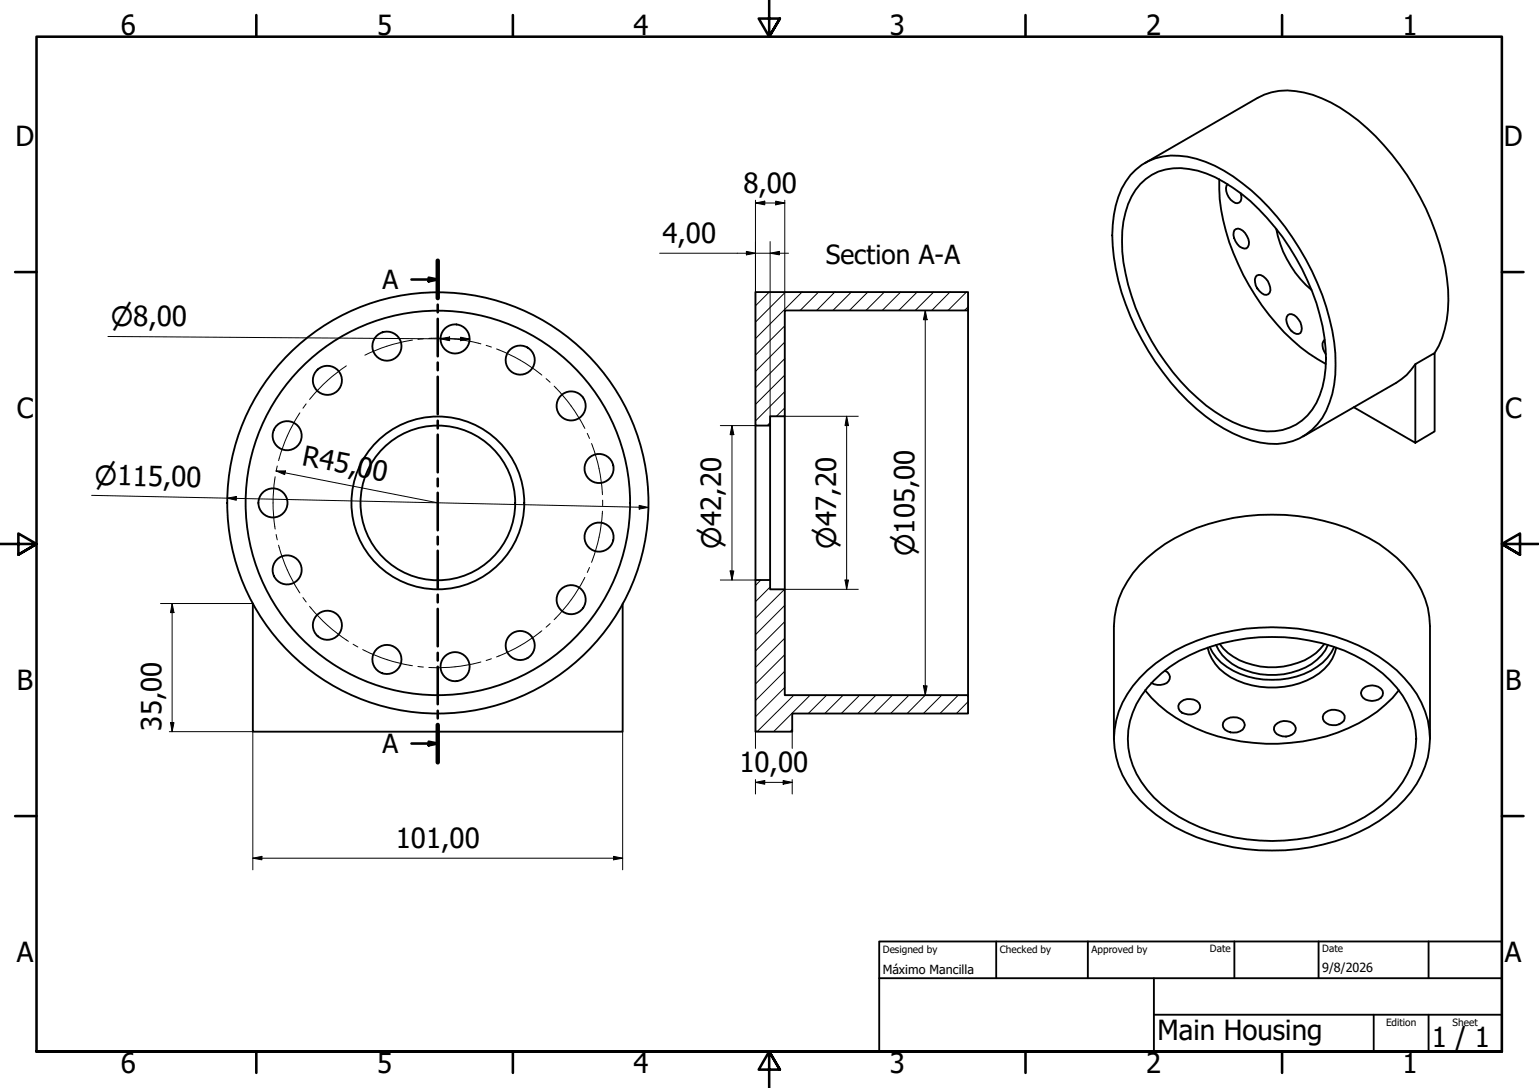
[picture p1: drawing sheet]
<svg xmlns="http://www.w3.org/2000/svg" width="420mm" height="297mm" viewBox="0 0 420 297" stroke-linecap="round" stroke-linejoin="round" font-family="sans-serif">
<!-- layer: Hatch (ISO) -->
<g fill="none" stroke="#000" stroke-width=".27">
<path d="M210 79.7l-3.8 3.8M214.4 79.7l-8.2 8.2M218.9 79.7l-12.7 12.7M223.5 79.7l-5.1 5.1M227.9 79.7l-5 5.1M232.4 79.7l-5 5.1M236.9 79.7l-5 5.1M241.4 79.7l-5 5.1M245.9 79.7l-5 5.1M250.4 79.7l-5 5.1M254.9 79.7l-5 5.1M259.3 79.7l-4.9 5.1"/>
<path d="M263.8 79.7l-5 5.1M214.2 97.9l-8 8M214.2 93.4l-8 8M214.2 88.9l-8 8.1M264.3 83.8l-1 1M210.2 115.4l-.7 .8M214.2 111.4l-2.2 2.3M214.2 106.9l-8 8M214.2 102.4l-8 8M207.7 158.4l-1.5 1.4M210.2 160.3l-4 4M214.2 160.9l-8 7.9"/>
<path d="M214.2 178.7l-8 8M214.2 174.2l-8 8M214.2 169.7l-8 8M214.2 165.3l-8 8M214.2 187.7l-8 8M214.2 183.2l-8 8M216.3 199.2l-.6 .6M216.7 189.8l-10 10M221.2 189.8l-10 10M225.7 189.8l-5 5M230.2 189.8l-5 5M234.7 189.8l-5 5"/>
<path d="M239.1 189.8l-4.9 5M243.6 189.8l-5 5M248.2 189.8l-5.1 5M252.6 189.8l-5 5M257.1 189.8l-5 5M261.6 189.8l-5 5M264.3 191.6l-3.2 3.2"/>
</g>
<!-- layer: Visible (ISO) -->
<g fill="none" stroke="#000" stroke-width=".51">
<path d="M308.6 47.8a15.9 15.9 0 0 1 15.6-5 34.3 34.3 0 0 1 15 7.2 69.5 69.5 0 0 1 25.4 46.4 29.9 29.9 0 0 1-3.6 17.7 15.6 15.6 0 0 1-17 6.7 40.2 40.2 0 0 1-19.8-11.4 71.7 71.7 0 0 1-19.6-36 36 36 0 0 1 1.6-21.9zM311.3 50.2a14 14 0 0 1 13.3-4 30.8 30.8 0 0 1 14.4 6.7 64.3 64.3 0 0 1 22.6 39.2 27.9 27.9 0 0 1-3.3 19.7 14.6 14.6 0 0 1-16.9 5.2 41.2 41.2 0 0 1-19-12.8 63.5 63.5 0 0 1-16-35.6 26.5 26.5 0 0 1 3.6-16.7zM312.6 44.5l30.7-17.8a17.1 17.1 0 0 1 12.7-1.4 41.4 41.4 0 0 1 19.5 11.9 70.8 70.8 0 0 1 19.5 38.9 30.2 30.2 0 0 1-3.3 20.3M332.9 48.9a53 53 0 0 0 6.5 26.1 62.1 62.1 0 0 0 17.9 21.5l4.6 2.9M335.2 50.3a3.6 3.6 0 0 0 1.4 4.7 1.38 1.38 0 0 0 1.8 .3 1.38 1.38 0 0 0 .5-1.7l-.2-.8M206.2 79.7h58.1v5.1h-50.1v28.9h-4v2.5h-4zM337 62.9a1.54 1.54 0 0 1 2.3 .1 3.9 3.9 0 0 1 1.4 4.4 1.54 1.54 0 0 1-2.3-.1 4.1 4.1 0 0 1-1.4-4.4zM343.1 75.2a1.96 1.96 0 0 1 2.5 .9 3.2 3.2 0 0 1 .7 4.2 1.86 1.86 0 0 1-2.4-.8 3.4 3.4 0 0 1-.8-4.3zM348.4 62.5a29.1 29.1 0 0 0 9.7 16.7M264.3 84.8v105M351.6 86a1.74 1.74 0 0 1 2.3 .5 3.8 3.8 0 0 1 1.1 4.4 1.81 1.81 0 0 1-2.4-.5 3.6 3.6 0 0 1-1-4.4zM361.6 92.8a3.1 3.1 0 0 0 .3 3.9"/>
<path d="M386.4 99.4a14.9 14.9 0 0 1-5.2 5.1l-25.5 14.7M206.2 116.2v42.2M210.2 116.2v42.2M214.2 113.7v47.2M369.6 111.2l16.8 9.7 5.3-3.1v-21.4l-5.3 3v21.5M206.2 158.4h4v2.5h4v28.9h50.1v5h-48v5h-10.1zM329.7 176.8a13.7 13.7 0 0 0 10 9.7 23.5 23.5 0 0 0 20.5-2.7 11.6 11.6 0 0 0 4.6-7M330.3 176.6a16.5 16.5 0 0 0 12.5 8.6 21.2 21.2 0 0 0 19.6-5.6l1.8-3M332 176.1a13.7 13.7 0 0 0 9.9 7.5 20.1 20.1 0 0 0 17.6-3.5l2.3-2.6 .7-1.4M333 175.8a16.2 16.2 0 0 0 11.1 6.2 20.6 20.6 0 0 0 15.2-3.7l2.3-2.5M311.1 185.1a44.2 44.2 0 0 1 25.6-12.9 56.8 56.8 0 0 1 39.8 7.1 29.9 29.9 0 0 1 13.3 17.4 24.4 24.4 0 0 1-8.5 23.8 48.7 48.7 0 0 1-27 11.3 56.8 56.8 0 0 1-33.6-6 32 32 0 0 1-15.3-16.6 23.3 23.3 0 0 1 5.7-24.1zM312.6 188.5a40.8 40.8 0 0 0 26.2 13.9 51 51 0 0 0 37.2-8.1l4.2-3.8 1.7-2"/>
<path d="M315 185.8a42.8 42.8 0 0 1 25.4-11.5 52.5 52.5 0 0 1 32.2 6.1 27.4 27.4 0 0 1 13.4 16.5 21.7 21.7 0 0 1-6.5 20.8 44.8 44.8 0 0 1-28.8 11.8 50.1 50.1 0 0 1-31.3-8.1 25.7 25.7 0 0 1-11.4-17.3 22.2 22.2 0 0 1 7-18.3zM318 183.1a1.88 1.88 0 0 1 1.4 2 1.88 1.88 0 0 1-1.6 1.7 4.1 4.1 0 0 1-3.5-.4M321.9 192.1a3.5 3.5 0 0 1 5.7 .4 2.55 2.55 0 0 1-3.2 2.6 2.46 2.46 0 0 1-2.7-2.4zM334.4 196.6a4 4 0 0 1 4.9 0 2.01 2.01 0 0 1 .3 2.2 2.01 2.01 0 0 1-1.8 1.1 3 3 0 0 1-4-2l.1-.6zM348.2 197.9a3.6 3.6 0 0 1 5.3 .2 1.9 1.9 0 0 1-1.5 2.8 3.3 3.3 0 0 1-4.2-1.7l.1-.7zM361.9 194.5a3.6 3.6 0 0 1 5.2 .9 1.92 1.92 0 0 1-1.5 2.3 3.3 3.3 0 0 1-4.4-1.4l-.1-.6 .3-.7zM372.1 188a3.7 3.7 0 0 1 5.3 .6 2 2 0 0 1-1.9 2.6 2.93 2.93 0 0 1-4-2zM304.1 201.7v-30.7a26.1 26.1 0 0 1 11.4-20.6 53.3 53.3 0 0 1 35.3-9.8 52 52 0 0 1 28.2 9.8 26.4 26.4 0 0 1 11.4 20.6v30.7"/>
</g>
<!-- layer: Visible (ANSI) -->
<g fill="none" stroke="#000" stroke-width=".51">
<path d="M69 164.8v35h101v-35"/>
<circle cx="105.6" cy="94.5" r="4"/>
<circle cx="124.2" cy="92.5" r="4"/>
<circle cx="142" cy="98.3" r="4"/>
<circle cx="78.4" cy="119" r="4"/>
<circle cx="89.4" cy="103.8" r="4"/>
<circle cx="155.9" cy="110.8" r="4"/>
<circle cx="74.5" cy="137.3" r="4"/>
<circle cx="119.5" cy="137.3" r="52.5"/>
<circle cx="119.5" cy="137.3" r="23.6"/>
<circle cx="119.5" cy="137.3" r="21.1"/>
<circle cx="119.5" cy="137.3" r="57.5"/>
<circle cx="163.5" cy="127.9" r="4"/>
<circle cx="78.4" cy="155.6" r="4"/>
<circle cx="163.5" cy="146.6" r="4"/>
<circle cx="89.4" cy="170.7" r="4"/>
<circle cx="142" cy="176.2" r="4"/>
<circle cx="155.9" cy="163.7" r="4"/>
<circle cx="105.6" cy="180" r="4"/>
<circle cx="124.2" cy="182" r="4"/>
</g>
<!-- layer: Section Line (ISO) -->
<g fill="none" stroke="#000" stroke-width=".7">
<path d="M112.3 76.3h7.2M117 75.8l2.5 .5-2.5 .5zM119.5 71.2v10.2M119.5 83.2v2.1M119.5 87v10.3M119.5 99v2.1M119.5 102.9v10.2M119.5 114.9v2.1M119.5 118.7v10.3M119.5 130.7v2.1M119.5 134.5v10.3M119.5 146.5v2.1"/>
<path d="M119.5 150.4v10.2M119.5 162.4v2.1M119.5 166.2v10.3M119.5 178.2v2.1M119.5 182v10.3M119.5 194v2.1M119.5 197.9v10.2M112.3 203h7.2M117 202.5l2.5 .5-2.5 .5z"/>
</g>
<path d="M119.5 71.2v10.2M119.5 197.9v10.2" fill="none" stroke="#000" stroke-width="1.2"/>
<path d="M117 75.8l2.5 .5-2.5 .5zM117 202.5l2.5 .5-2.5 .5z" fill="#000"/>
<!-- layer: Border (ISO) -->
<g fill="none" stroke="#000" stroke-width=".7">
<path d="M70 4.1v5.9M140 4.1v5.9M210 0v10l-2.9-4.9h5.8l-2.9 4.9 2.9-4.9M280 4.1v5.9M350 4.1v5.9M4.1 74.3h5.9M410 74.3h5.9M0 148.5h10l-5-2.8v5.7l5-2.9-5 2.9M420 148.5h-10l5-2.8v5.7l-5-2.9 5 2.9M4.1 222.8h5.9M410 222.8h5.9M10 287.1v-277.1h400v277.1h-400h400"/>
<path d="M70 287.1v5.8M140 287.1v5.8M212.9 292l-2.9-4.9 2.9 4.9h-5.8l2.9-4.9v9.9M280 287.1v5.8M350 287.1v5.8"/>
</g>
<!-- layer: Title (ISO) -->
<path d="M240 257h170v30.1h-170zM272 257v10.1M297 257v10.1M337 257v10.1M360 257v10.1M390 257v10.1M240 267.1h170M315 277h95M315 267.1v20M375 277v10.1M390 277v10.1" fill="none" stroke="#000" stroke-width=".51"/>
<!-- layer: Dimension (ISO) -->
<g fill="none" stroke="#000" stroke-width=".27">
<path d="M206.2 55.4l2.6-.5v1zM206.2 54.7v61.5h-9.5M206.2 55.4h8M211.8 54.9l2.4 .5-2.4 .5zM214.2 54.7v30.1M180.1 69.1h35.2M203.8 68.6l2.4 .5-2.4 .5zM210.2 69.1l2.6-.5v1zM210.2 66v50.2M29.5 91.9l98.7 .7M120.2 92.5l2.5-.5v1zM125.7 92.1l2.5 .5-2.5 .4z"/>
<path d="M252.6 84.8l.5 2.5h-1zM252.6 84.8v105M199.8 116.2l.5 2.5h-1zM199.8 116.2v42.2M214.2 113.7h20.1M231.1 113.7l.5 2.5h-.9zM231.1 113.7v47.2M25 135.2l152 3.3M62 136l2.5-.4v1zM75.4 128.6h2.5l-.2 1zM75.4 128.6l44.1 8.7M174.5 138l2.5 .5-2.5 .5z"/>
<path d="M196.7 158.4h9.5M199.3 155.9h1l-.5 2.5zM230.7 158.4h.9l-.5 2.5zM43.8 164.8h25.2M47 164.8l.5 2.4h-1zM47 164.8v35M214.2 160.9h20.1M46.2 199.8h22.8v37.7M46.5 197.3h1l-.5 2.5zM170 199.8v37.7M206.2 199.8v4.5M216.3 199.8v4.5"/>
<path d="M252.1 187.2h1l-.5 2.6zM206.2 213.6l2.6-.5v1zM206.2 213.6h10.1M206.2 212.8v4M213.8 213.1l2.5 .5-2.5 .5zM216.3 212.8v4M69 234.3l2.5-.5v.9zM69 234.3h101M167.5 233.8l2.5 .5-2.5 .4z"/>
</g>
<g fill="#000">
<path d="M206.2 55.4l2.6-.5v1zM211.8 54.9l2.4 .5-2.4 .5zM203.8 68.6l2.4 .5-2.4 .5zM210.2 69.1l2.6-.5v1zM120.2 92.5l2.5-.5v1zM125.7 92.1l2.5 .5-2.5 .4zM252.6 84.8l.5 2.5h-1zM199.8 116.2l.5 2.5h-1zM231.1 113.7l.5 2.5h-.9zM62 136l2.5-.4v1zM75.4 128.6h2.5l-.2 1zM174.5 138l2.5 .5-2.5 .5z"/>
<path d="M199.3 155.9h1l-.5 2.5zM230.7 158.4h.9l-.5 2.5zM47 164.8l.5 2.4h-1zM46.5 197.3h1l-.5 2.5zM252.1 187.2h1l-.5 2.6zM206.2 213.6l2.6-.5v1zM213.8 213.1l2.5 .5-2.5 .5zM69 234.3l2.5-.5v.9zM167.5 233.8l2.5 .5-2.5 .4z"/>
</g>
<!-- layer: Centerline (ISO) -->
<g fill="none" stroke="#000" stroke-width=".27">
<path d="M94.6 99.9a45 45 0 0 0-10.1 9.2M112.6 92.9a45 45 0 0 0-13 4.1M115.6 92.5l-1.5 .1M117.1 92.4a45 45 0 0 1 14.2 1.5M132.7 94.3l1.5 .5M135.6 95.3a45 45 0 0 1 12.3 7.1M81.9 112.7a45 45 0 0 0-5.8 13.1M83.6 110.3l-.9 1.2M149.1 103.4l1.1 1M151.3 105.4a45 45 0 0 1 8.4 11.6M160.3 118.3l.6 1.4M75.1 130.2a45 45 0 0 0 0 14.2"/>
<path d="M75.7 127.2l-.3 1.5M161.5 121.1a45 45 0 0 1 3 14M164.5 139.6a45 45 0 0 1-3 13.9M164.5 136.6v1.5M75.4 145.9l.3 1.5M76.1 148.8a45 45 0 0 0 5.8 13.1M159.7 157.6a45 45 0 0 1-8.4 11.6M160.9 154.9l-.6 1.4M82.7 163.1l.9 1.3M84.5 165.5a45 45 0 0 0 10.6 9.6M96.4 175.9l1.3 .7M99 177.3a45 45 0 0 0 13.6 4.5"/>
<path d="M134.2 179.9l-1.5 .4M147.9 172.2a45 45 0 0 1-12.3 7.1M150.2 170.2l-1.1 1M114.1 182l1.5 .1M131.3 180.7a45 45 0 0 1-14.2 1.5"/>
</g>
<g font-size="7.6">
<text x="33" y="9.6">6</text>
<text x="102.9" y="9.6">5</text>
<text x="172.9" y="9.6">4</text>
<text x="243" y="9.6">3</text>
<text x="312.9" y="9.6">2</text>
<text x="382.9" y="9.6">1</text>
<text x="4.3" y="39.9">D</text>
<text x="410.6" y="39.9">D</text>
<text x="202.9" y="52.6">8,00</text>
<text x="180.8" y="66.2">4,00</text>
<text x="4.6" y="114.2">C</text>
<text x="410.9" y="114.2">C</text>
<text x="82.2" y="127" transform="rotate(11 82.2 127)">R45,00</text>
<text x="4.6" y="188.4">B</text>
<text x="410.9" y="188.4">B</text>
<text x="44.1" y="199.4" transform="rotate(-90 44.1 199.4)">35,00</text>
<text x="201.9" y="210.7">10,00</text>
<text x="108.1" y="231.4">101,00</text>
<text x="4.6" y="262.7">A</text>
<text x="410.8" y="262.7">A</text>
<text x="316" y="284">Main Housing</text>
<text x="390.9" y="285.8">1 / 1</text>
<text x="33" y="292.9">6</text>
<text x="102.9" y="292.9">5</text>
<text x="172.9" y="292.9">4</text>
<text x="243" y="292.9">3</text>
<text x="312.9" y="292.9">2</text>
<text x="382.9" y="292.9">1</text>
</g>
<g font-size="7.2">
<text x="225.4" y="72.2">Section A-A</text>
<text x="104.5" y="78.9">A</text>
<text x="30.2" y="89">⌀8,00</text>
<text x="25.8" y="132.3" transform="rotate(1 25.8 132.3)">⌀115,00</text>
<text x="196.9" y="149.8" transform="rotate(-90 196.9 149.8)">⌀42,20</text>
<text x="228.3" y="149.8" transform="rotate(-90 228.3 149.8)">⌀47,20</text>
<text x="249.7" y="151.8" transform="rotate(-90 249.7 151.8)">⌀105,00</text>
<text x="104.5" y="205.7">A</text>
</g>
<g font-size="3.4">
<text x="241" y="266">Máximo Mancilla</text>
<text x="361" y="265.5">9/8/2026</text>
</g>
<g font-size="2.7">
<text x="241" y="260.1">Designed by</text>
<text x="273" y="260.1">Checked by</text>
<text x="298" y="260.1">Approved by</text>
<text x="330.3" y="260">Date</text>
<text x="361" y="260">Date</text>
<text x="378.4" y="280.1">Edition</text>
<text x="396.6" y="280.1">Sheet</text>
</g>
</svg>
